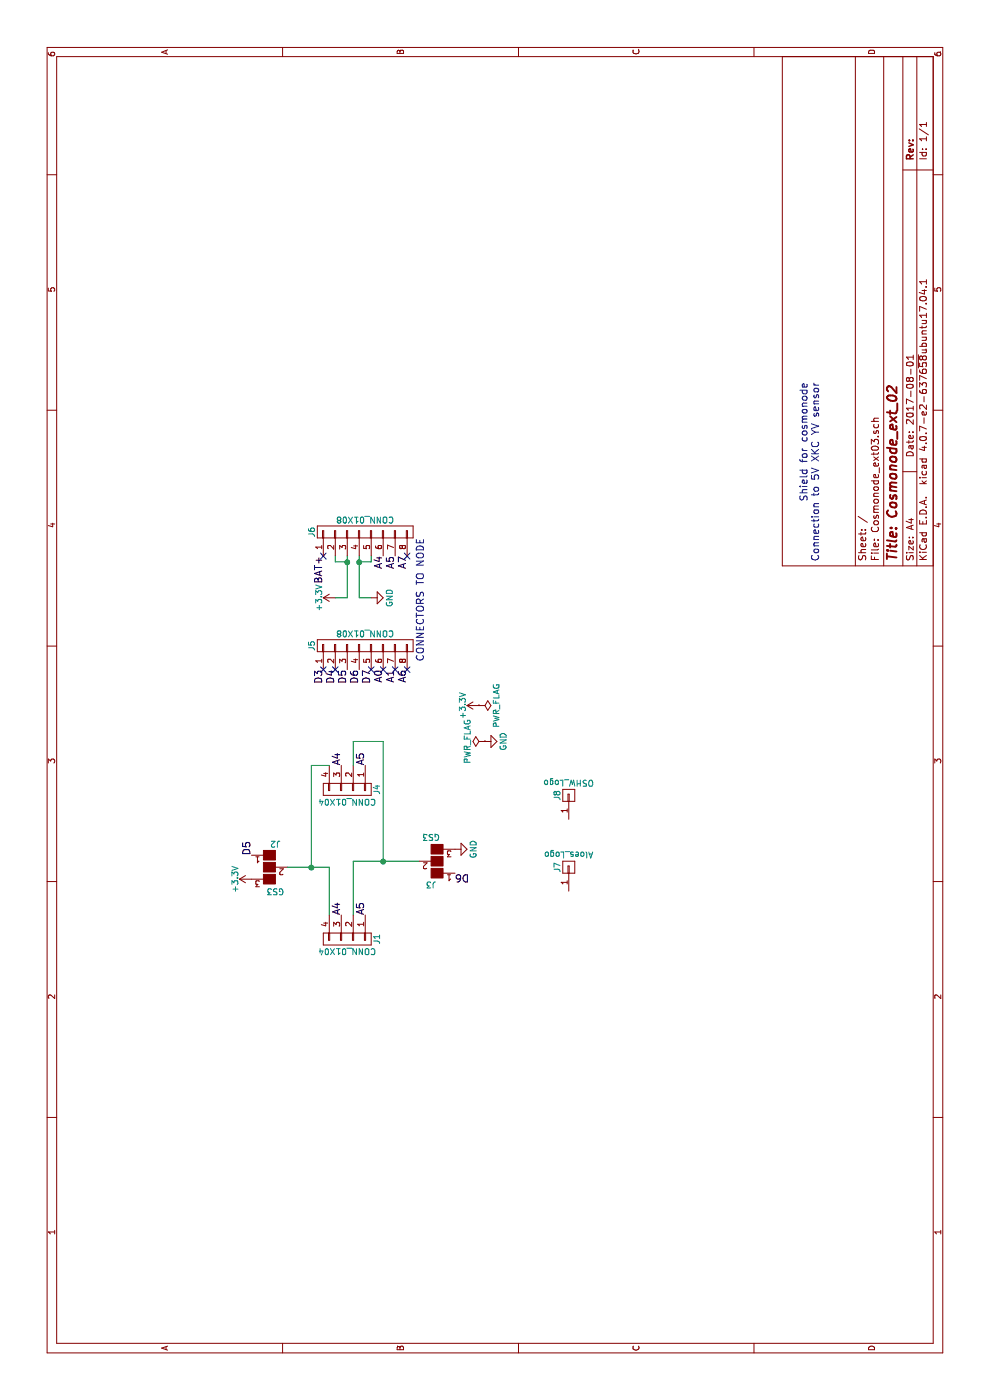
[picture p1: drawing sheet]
EESchema Schematic File Version 2
LIBS:Cosmonode_ext03-rescue
LIBS:power
LIBS:device
LIBS:switches
LIBS:relays
LIBS:motors
LIBS:transistors
LIBS:conn
LIBS:linear
LIBS:regul
LIBS:74xx
LIBS:cmos4000
LIBS:adc-dac
LIBS:memory
LIBS:xilinx
LIBS:microcontrollers
LIBS:dsp
LIBS:microchip
LIBS:analog_switches
LIBS:motorola
LIBS:texas
LIBS:intel
LIBS:audio
LIBS:interface
LIBS:digital-audio
LIBS:philips
LIBS:display
LIBS:cypress
LIBS:siliconi
LIBS:opto
LIBS:atmel
LIBS:contrib
LIBS:valves
LIBS:BSS138
LIBS:Cosmonode_ext03-cache
EELAYER 25 0
EELAYER END
$Descr A4 11693 8268
encoding utf-8
Sheet 1 1
Title "Cosmonode_ext_02"
Date "2017-08-01"
Rev ""
Comp ""
Comment1 ""
Comment2 ""
Comment3 ""
Comment4 ""
$EndDescr
$Comp
L CONN_01X08 J5
U 1 1
P 6300 3050
F 0 "J5" H 6300 3500 50  0000 C CNN
F 1 "CONN_01X08" V 6400 3050 50  0000 C CNN
F 2 "Socket_Strips:Socket_Strip_Straight_1x08_Pitch2.54mm" H 6300 3050 50  0001 C CNN
F 3 "" H 6300 3050 50  0001 C CNN
	1    6300 3050
	1    0    0    -1  
$EndComp
Text Label 6100 2700 2    60   ~ 0
D3
Text Label 6100 2800 2    60   ~ 0
D4
Text Label 6100 2900 2    60   ~ 0
D5
Text Label 6100 3000 2    60   ~ 0
D6
Text Label 6100 3100 2    60   ~ 0
D7
Text Label 6100 3200 2    60   ~ 0
A0
Text Label 6100 3300 2    60   ~ 0
A1
Text Label 7050 2700 2    60   ~ 0
BAT+
$Comp
L +3.3V #PWR01
U 1 1
P 6700 2800
F 0 "#PWR01" H 6700 2650 50  0001 C CNN
F 1 "+3.3V" H 6700 2940 50  0000 C CNN
F 2 "" H 6700 2800 50  0001 C CNN
F 3 "" H 6700 2800 50  0001 C CNN
	1    6700 2800
	1    0    0    -1  
$EndComp
$Comp
L GND #PWR02
U 1 1
P 6700 3100
F 0 "#PWR02" H 6700 2850 50  0001 C CNN
F 1 "GND" H 6700 2950 50  0000 C CNN
F 2 "" H 6700 3100 50  0001 C CNN
F 3 "" H 6700 3100 50  0001 C CNN
	1    6700 3100
	1    0    0    -1  
$EndComp
Text Label 7050 3200 2    60   ~ 0
A4
Text Label 7050 3300 2    60   ~ 0
A5
Text Label 4550 2100 0    60   ~ 0
D5
Text Label 4400 3800 3    60   ~ 0
D6
$Comp
L +3.3V #PWR03
U 1 1
P 5800 4000
F 0 "#PWR03" H 5800 3850 50  0001 C CNN
F 1 "+3.3V" H 5800 4140 50  0000 C CNN
F 2 "" H 5800 4000 50  0001 C CNN
F 3 "" H 5800 4000 50  0001 C CNN
	1    5800 4000
	1    0    0    -1  
$EndComp
$Comp
L GND #PWR04
U 1 1
P 5500 4050
F 0 "#PWR04" H 5500 3800 50  0001 C CNN
F 1 "GND" H 5500 3900 50  0000 C CNN
F 2 "" H 5500 4050 50  0001 C CNN
F 3 "" H 5500 4050 50  0001 C CNN
	1    5500 4050
	1    0    0    -1  
$EndComp
$Comp
L PWR_FLAG #FLG05
U 1 1
P 5500 4050
F 0 "#FLG05" H 5500 4125 50  0001 C CNN
F 1 "PWR_FLAG" H 5500 4200 50  0000 C CNN
F 2 "" H 5500 4050 50  0001 C CNN
F 3 "" H 5500 4050 50  0001 C CNN
	1    5500 4050
	1    0    0    -1  
$EndComp
$Comp
L PWR_FLAG #FLG06
U 1 1
P 5800 4000
F 0 "#FLG06" H 5800 4075 50  0001 C CNN
F 1 "PWR_FLAG" H 5800 4150 50  0000 C CNN
F 2 "" H 5800 4000 50  0001 C CNN
F 3 "" H 5800 4000 50  0001 C CNN
	1    5800 4000
	-1   0    0    1   
$EndComp
NoConn ~ 7050 2700
NoConn ~ 6100 3300
NoConn ~ 6100 3200
$Comp
L GND #PWR07
U 1 1
P 4600 3800
F 0 "#PWR07" H 4600 3550 50  0001 C CNN
F 1 "GND" H 4600 3650 50  0000 C CNN
F 2 "" H 4600 3800 50  0001 C CNN
F 3 "" H 4600 3800 50  0001 C CNN
	1    4600 3800
	1    0    0    -1  
$EndComp
Text Notes 8500 6850 2    60   ~ 0
Shield for cosmonode\nConnection to 5V XKC YV sensor
$Comp
L CONN_01X04 J1
U 1 1
P 3850 2900
F 0 "J1" H 3850 3150 50  0000 C CNN
F 1 "CONN_01X04" V 3950 2900 50  0000 C CNN
F 2 "Connectors_JST:JST_XH_B04B-XH-A_04x2.50mm_Straight" H 3850 2900 50  0001 C CNN
F 3 "" H 3850 2900 50  0001 C CNN
	1    3850 2900
	-1   0    0    1   
$EndComp
NoConn ~ 6100 3100
$Comp
L +3.3V #PWR08
U 1 1
P 4350 2100
F 0 "#PWR08" H 4350 1950 50  0001 C CNN
F 1 "+3.3V" H 4350 2240 50  0000 C CNN
F 2 "" H 4350 2100 50  0001 C CNN
F 3 "" H 4350 2100 50  0001 C CNN
	1    4350 2100
	1    0    0    -1  
$EndComp
$Comp
L GS3 J3
U 1 1
P 4500 3650
F 0 "J3" H 4550 3850 50  0000 C CNN
F 1 "GS3" H 4550 3451 50  0000 C CNN
F 2 "Connectors:GS3" V 4588 3576 50  0001 C CNN
F 3 "" H 4500 3650 50  0001 C CNN
	1    4500 3650
	0    -1   -1   0   
$EndComp
$Comp
L GS3 J2
U 1 1
P 4450 2250
F 0 "J2" H 4500 2450 50  0000 C CNN
F 1 "GS3" H 4500 2051 50  0000 C CNN
F 2 "Connectors:GS3" V 4538 2176 50  0001 C CNN
F 3 "" H 4450 2250 50  0001 C CNN
	1    4450 2250
	0    1    1    0   
$EndComp
Text Notes 7200 3550 2    60   ~ 0
CONNECTORS TO NODE
$Comp
L CONN_01X04 J4
U 1 1
P 5100 2900
F 0 "J4" H 5100 3150 50  0000 C CNN
F 1 "CONN_01X04" V 5200 2900 50  0000 C CNN
F 2 "Connectors_JST:JST_XH_B04B-XH-A_04x2.50mm_Straight" H 5100 2900 50  0001 C CNN
F 3 "" H 5100 2900 50  0001 C CNN
	1    5100 2900
	-1   0    0    1   
$EndComp
Text Label 7050 3400 2    60   ~ 0
A7
Text Label 6100 3400 2    60   ~ 0
A6
NoConn ~ 7050 3400
NoConn ~ 6100 3400
Wire Wire Line
	6700 3000 7050 3000
Wire Wire Line
	6700 3000 6700 3100
Wire Wire Line
	7050 3100 7000 3100
Wire Wire Line
	7000 3100 7000 3000
Connection ~ 7000 3000
Wire Wire Line
	6700 2900 7050 2900
Wire Wire Line
	6700 2900 6700 2800
Wire Wire Line
	7050 2800 7000 2800
Wire Wire Line
	7000 2800 7000 2900
Connection ~ 7000 2900
Wire Wire Line
	4050 2750 4450 2750
Wire Wire Line
	4450 2750 4450 2400
Wire Wire Line
	5300 2750 5300 2600
Wire Wire Line
	5300 2600 4450 2600
Connection ~ 4450 2600
Wire Wire Line
	4050 2950 4500 2950
Wire Wire Line
	4500 2950 4500 3500
Wire Wire Line
	5300 2950 5500 2950
Wire Wire Line
	5500 2950 5500 3200
Wire Wire Line
	5500 3200 4500 3200
Connection ~ 4500 3200
Text Label 4050 2850 0    60   ~ 0
A4
Text Label 5300 2850 0    60   ~ 0
A4
Text Label 5300 3050 0    60   ~ 0
A5
Text Label 4050 3050 0    60   ~ 0
A5
$Comp
L CONN_01X08 J6
U 1 1
P 7250 3050
F 0 "J6" H 7250 3500 50  0000 C CNN
F 1 "CONN_01X08" V 7350 3050 50  0000 C CNN
F 2 "Socket_Strips:Socket_Strip_Straight_1x08_Pitch2.54mm" H 7250 3050 50  0001 C CNN
F 3 "" H 7250 3050 50  0001 C CNN
	1    7250 3050
	1    0    0    -1  
$EndComp
NoConn ~ 6100 2700
NoConn ~ 6100 2800
$Comp
L CONN_01X01 J7
U 1 1
P 4450 4750
F 0 "J7" H 4450 4850 50  0000 C CNN
F 1 "Aloes_Logo" V 4550 4750 50  0000 C CNN
F 2 "Aloes:Aloes_mini" H 4450 4750 50  0001 C CNN
F 3 "" H 4450 4750 50  0001 C CNN
	1    4450 4750
	1    0    0    -1  
$EndComp
$Comp
L CONN_01X01 J8
U 1 1
P 5050 4750
F 0 "J8" H 5050 4850 50  0000 C CNN
F 1 "OSHW_Logo" V 5150 4750 50  0000 C CNN
F 2 "Symbols:OSHW-Logo_5.7x6mm_SilkScreen" H 5050 4750 50  0001 C CNN
F 3 "" H 5050 4750 50  0001 C CNN
	1    5050 4750
	1    0    0    -1  
$EndComp
$EndSCHEMATC
